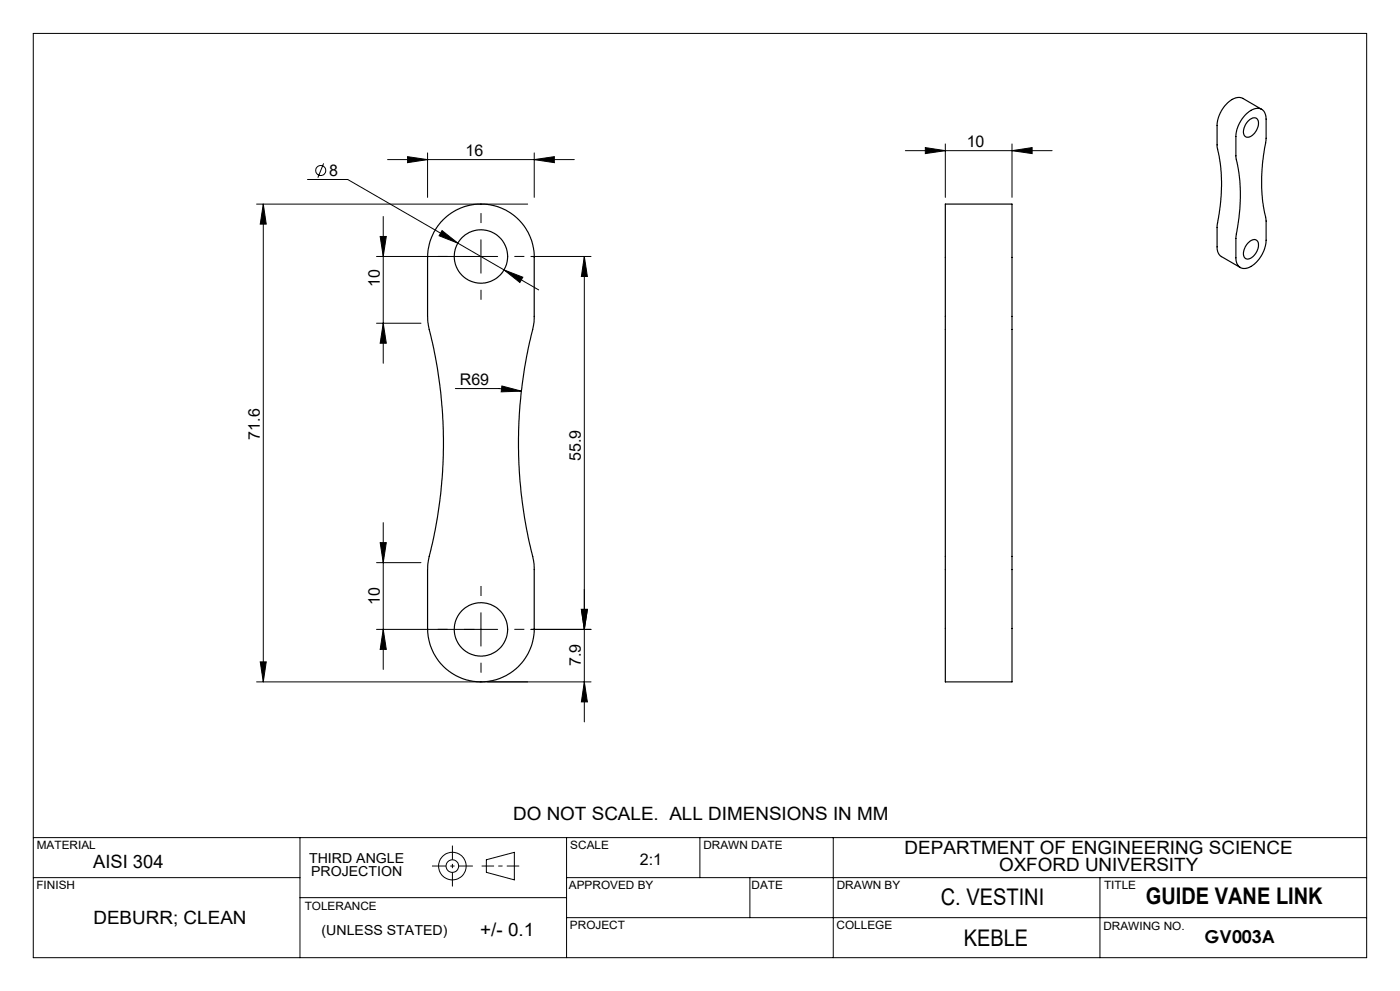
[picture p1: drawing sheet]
<svg xmlns="http://www.w3.org/2000/svg" width="420mm" height="297mm" viewBox="0 0 420 297" stroke-linecap="round" stroke-linejoin="round" font-family="sans-serif">
<g fill="none" stroke="#000" stroke-width=".3">
<path d="M10 10h400v277h-400zM92.3 53.8h12l57.3 33.1M97.1 49l-1.7 4.3M116.3 47.8h56M122.3 47l6 .8-6 1zM128.3 45.8v13.4M160.3 47.8l6-.8v1.8zM160.3 45.8v13.4M271.6 45.2h44M277.6 44.2l6 1-6 .8zM283.6 43.1v16.1M303.6 45.2l6-1v1.8z"/>
<path d="M303.6 43.1v16.1M77 61.2h81.3M79 61.2l.9 6h-1.8zM79 61.2v143.2M114.1 70.9h1.8l-.9 6zM115 64.9v44M132.6 69.1l4.8 3.8-5.7-2.2zM144.3 71.9v10M149.3 76.9h-36.3M159.3 76.9h18M175.3 76.9l.9 6h-1.8zM175.3 76.9v139.5"/>
<path d="M113 96.9h13.3M115 96.9l.9 6h-1.8zM151.2 80.9l5.6 2.2-.8 1.6zM136.6 116.4h13.1l6.7 .8M150.6 115.7l5.8 1.5-6 .2zM115 156.6v44M113 168.6h13.3M114.1 162.6h1.8l-.9 6zM78.1 198.4h1.8l-.9 6zM115 188.6l.9 6h-1.8zM144.3 183.6v10M149.3 188.6h-36.3"/>
<path d="M174.4 182.6h1.8l-.9 6zM177.3 188.6h-18M77 204.4h100.3M175.3 204.4l.9 6h-1.8zM10 251h400M90 251v36M145.9 257.7l8.4-2.3v8.3l-8.4-2.3zM170 251v36M210 251v12M250 251v36M10 263h80M90 269h80"/>
<path d="M170 263h240M170 275h240M225 263v12M330 263v24"/>
<circle cx="96.2" cy="51.1" r="1.51"/>
<circle cx="135.7" cy="259.6" r="4.1"/>
<circle cx="135.7" cy="259.6" r="1.89"/>
</g>
<path d="M144.5 259.5h11.3" fill="none" stroke="#000" stroke-width=".3" stroke-dasharray="15.2 1.3 1.3 1.3" stroke-dashoffset="11.5" stroke-linecap="butt"/>
<path d="M135.7 253.4v12.3M141.9 259.5h-12.3" fill="none" stroke="#000" stroke-width=".3" stroke-dasharray="15.2 1.3 1.3 1.3" stroke-dashoffset="11" stroke-linecap="butt"/>
<g fill="none" stroke="#000" stroke-width=".35">
<path d="M373.9 34.1l2.2-1.4 1.7-.2 .8 .3 .6 .5 .6 1.8v6.5l-1.1 7.9-.2 6.9 .3 4.3 1 5v6.4l-.5 2.7-1.6 2.9-1.4 1.4-1.2 .9-.9 .4-1.3 .1-.7-.2-.7-.6-.5-.9-.2-1.1v-6.6l.9-5.6 .4-6.1-.1-5.1-1.2-7.3v-6.5l.9-3.2 1-1.8zM374.5 36.2l1.2-.8 1-.1 .7 .7 .1 1.3-.5 1.6-.7 1.1-1.3 1-.9 .1-.8-.5-.3-1.3 .5-1.7zM378.5 32.8l-5.9-3.5h-1.8l-2.2 1.2-1.4 1.6-1.2 1.8-.8 2.8-.1 7.3 .9 4.6 .5 5.6-.3 6.4-1.1 7 .1 7.2 .4 1.3 .7 .7 5.8 3.4M133 65.8l.5-.4a16 16 0 0 1 17.2-2.9 16 16 0 0 1 9.6 14.6v18.4l-.5 3.2a140.6 140.6 0 0 0 .4 70.2l.1 19.4a16 16 0 0 1-16 16.1 16 16 0 0 1-16-16.1v-17.6l.5-3.9a140.6 140.6 0 0 0-.4-70.2l-.1-20.8a16.2 16.2 0 0 1 4.7-10zM283.6 61.2h20v143.2h-20zM374.5 72.7l1-.7 1.3-.1 .7 .8v1.1l-.5 1.7-.7 1-1.1 .9-1.1 .2-.9-.6-.2-1.3 .6-1.8z"/>
<circle cx="144.3" cy="76.9" r="8"/>
<circle cx="144.3" cy="188.6" r="8"/>
</g>
<path d="M134.3 76.9h-3M144.3 66.9v-3M154.3 76.9h3M144.3 86.9v3M144.3 178.6v-3M134.3 188.6h-3M144.3 198.6v3M154.3 188.6h3" fill="none" stroke="#000" stroke-width=".3" stroke-dasharray="15.2 1.3 1.3 1.3" stroke-linecap="butt"/>
<g fill="#000">
<path d="M122.3 47l6 .8-6 1zM160.3 47.8l6-.8v1.8zM151.2 80.9l4.8 3.8 .8-1.6zM132.6 69.1l-.9 1.6 5.7 2.2zM150.6 115.7l-.2 1.7 6-.2z"/>
<path d="M303.6 45.2l6-1v1.8zM277.6 44.2l6 1-6 .8z"/>
<path d="M79 61.2l.9 6h-1.8zM78.1 198.4h1.8l-.9 6zM175.3 76.9l.9 6h-1.8zM174.4 182.6h1.8l-.9 6z"/>
<path d="M115 96.9l.9 6h-1.8zM114.1 70.9h1.8l-.9 6zM115 188.6l.9 6h-1.8zM114.1 162.6h1.8l-.9 6zM175.3 204.4l.9 6h-1.8zM174.4 182.6h1.8l-.9 6z"/>
</g>
<g font-size="6.9">
<text x="282.2" y="271.2">C. VESTINI</text>
<text x="343.8" y="270.9">GUIDE VANE LINK</text>
<text x="289.1" y="283.4">KEBLE</text>
</g>
<g font-size="5.5">
<text x="153.9" y="245.8">DO NOT SCALE. ALL DIMENSIONS IN MM</text>
<text x="271.4" y="255.9">DEPARTMENT OF ENGINEERING SCIENCE</text>
<text x="28" y="260.2">AISI 304</text>
<text x="299.7" y="261.1">OXFORD UNIVERSITY</text>
<text x="28" y="276.9">DEBURR; CLEAN</text>
<text x="144.1" y="280.4">+/- 0.1</text>
</g>
<text font-size="5.3" x="361.4" y="282.7">GV003A</text>
<g font-size="4.8">
<text x="139.7" y="46.7">16</text>
<text x="290" y="44.1">10</text>
<text x="98.7" y="52.7">8</text>
<text x="113.9" y="86" transform="rotate(-90 113.9 86)">10</text>
<text x="138" y="115.4">R69</text>
<text x="77.9" y="131.8" transform="rotate(-90 77.9 131.8)">71.6</text>
<text x="174.2" y="138.1" transform="rotate(-90 174.2 138.1)">55.9</text>
<text x="113.9" y="181.2" transform="rotate(-90 113.9 181.2)">10</text>
<text x="174.2" y="199.7" transform="rotate(-90 174.2 199.7)">7.9</text>
<text x="191.9" y="259.2">2:1</text>
</g>
<g font-size="4.1">
<text x="92.7" y="258.5">THIRD ANGLE</text>
<text x="93.3" y="262.4">PROJECTION</text>
<text x="96.5" y="280.3">(UNLESS STATED)</text>
</g>
<g font-size="3.4">
<text x="11" y="254.5">MATERIAL</text>
<text x="171.1" y="254.5">SCALE</text>
<text x="211" y="254.5">DRAWN DATE</text>
<text x="10.9" y="266.5">FINISH</text>
<text x="170.7" y="266.3">APPROVED BY</text>
<text x="225.5" y="266.3">DATE</text>
<text x="251" y="266.4">DRAWN BY</text>
<text x="331.2" y="266.6">TITLE</text>
<text x="91.4" y="272.7">TOLERANCE</text>
<text x="171" y="278.5">PROJECT</text>
<text x="251" y="278.4">COLLEGE</text>
<text x="331" y="278.6">DRAWING NO.</text>
</g>
</svg>
